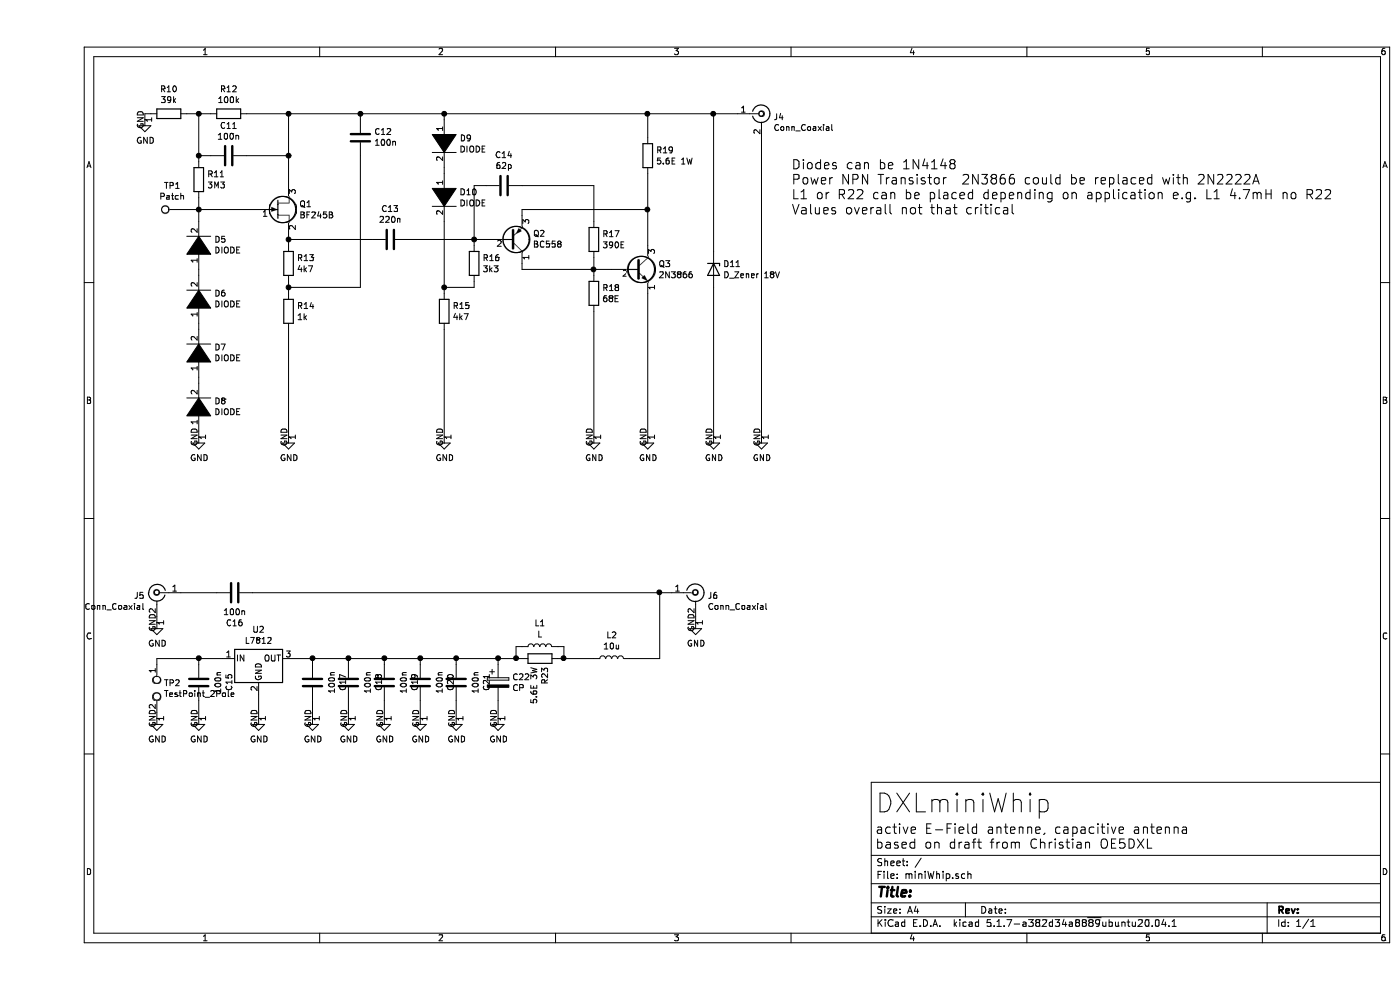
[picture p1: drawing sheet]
EESchema Schematic File Version 4
EELAYER 30 0
EELAYER END
$Descr A4 11693 8268
encoding utf-8
Sheet 1 1
Title ""
Date ""
Rev ""
Comp ""
Comment1 ""
Comment2 ""
Comment3 ""
Comment4 ""
$EndDescr
$Comp
L pspice:DIODE D5
U 1 1
P 1350 2050
F 0 "D5" V 1396 1922 50  0000 R CNN
F 1 "DIODE" V 1305 1922 50  0000 R CNN
F 2 "Diode_SMD:D_1206_3216Metric_Pad1.42x1.75mm_HandSolder" H 1350 2050 50  0001 C CNN
F 3 "~" H 1350 2050 50  0001 C CNN
	1    1350 2050
	0    -1   -1   0   
$EndComp
$Comp
L Device:R R11
U 1 1
P 1350 1500
F 0 "R11" H 1420 1546 50  0000 L CNN
F 1 "3M3" H 1420 1455 50  0000 L CNN
F 2 "Resistor_SMD:R_0603_1608Metric_Pad0.98x0.95mm_HandSolder" V 1280 1500 50  0001 C CNN
F 3 "~" H 1350 1500 50  0001 C CNN
	1    1350 1500
	1    0    0    -1  
$EndComp
$Comp
L Device:C C11
U 1 1
P 1600 1300
F 0 "C11" V 1348 1300 50  0000 C CNN
F 1 "100n" V 1439 1300 50  0000 C CNN
F 2 "Capacitor_SMD:C_0603_1608Metric_Pad1.08x0.95mm_HandSolder" H 1638 1150 50  0001 C CNN
F 3 "~" H 1600 1300 50  0001 C CNN
	1    1600 1300
	0    1    1    0   
$EndComp
$Comp
L Device:D_Zener D11
U 1 1
P 5650 2250
F 0 "D11" V 5604 2330 50  0000 L CNN
F 1 "D_Zener 18V" V 5695 2330 50  0000 L CNN
F 2 "Diode_SMD:D_1206_3216Metric_Pad1.42x1.75mm_HandSolder" H 5650 2250 50  0001 C CNN
F 3 "~" H 5650 2250 50  0001 C CNN
	1    5650 2250
	0    1    1    0   
$EndComp
$Comp
L Connector:Conn_Coaxial J4
U 1 1
P 6050 950
F 0 "J4" H 6150 925 50  0000 L CNN
F 1 "Conn_Coaxial" H 6150 834 50  0000 L CNN
F 2 "Connector_Coaxial:SMA_Amphenol_132289_EdgeMount" H 6050 950 50  0001 C CNN
F 3 " ~" H 6050 950 50  0001 C CNN
	1    6050 950 
	1    0    0    -1  
$EndComp
$Comp
L Connector:TestPoint TP1
U 1 1
P 1200 1750
F 0 "TP1" V 1395 1822 50  0000 C CNN
F 1 "Patch" V 1304 1822 50  0000 C CNN
F 2 "TestPoint:TestPoint_Loop_D2.60mm_Drill1.6mm_Beaded" H 1400 1750 50  0001 C CNN
F 3 "~" H 1400 1750 50  0001 C CNN
	1    1200 1750
	0    -1   -1   0   
$EndComp
$Comp
L power:GND #PWR0113
U 1 1
P 1350 3650
F 0 "#PWR0113" H 1350 3400 50  0001 C CNN
F 1 "GND" H 1355 3477 50  0000 C CNN
F 2 "" H 1350 3650 50  0001 C CNN
F 3 "" H 1350 3650 50  0001 C CNN
	1    1350 3650
	1    0    0    -1  
$EndComp
$Comp
L pspice:DIODE D6
U 1 1
P 1350 2500
F 0 "D6" V 1396 2372 50  0000 R CNN
F 1 "DIODE" V 1305 2372 50  0000 R CNN
F 2 "Diode_SMD:D_1206_3216Metric_Pad1.42x1.75mm_HandSolder" H 1350 2500 50  0001 C CNN
F 3 "~" H 1350 2500 50  0001 C CNN
	1    1350 2500
	0    -1   -1   0   
$EndComp
$Comp
L pspice:DIODE D7
U 1 1
P 1350 2950
F 0 "D7" V 1396 2822 50  0000 R CNN
F 1 "DIODE" V 1305 2822 50  0000 R CNN
F 2 "Diode_SMD:D_1206_3216Metric_Pad1.42x1.75mm_HandSolder" H 1350 2950 50  0001 C CNN
F 3 "~" H 1350 2950 50  0001 C CNN
	1    1350 2950
	0    -1   -1   0   
$EndComp
$Comp
L pspice:DIODE D8
U 1 1
P 1350 3400
F 0 "D8" V 1396 3272 50  0000 R CNN
F 1 "DIODE" V 1305 3272 50  0000 R CNN
F 2 "Diode_SMD:D_1206_3216Metric_Pad1.42x1.75mm_HandSolder" H 1350 3400 50  0001 C CNN
F 3 "~" H 1350 3400 50  0001 C CNN
	1    1350 3400
	0    -1   -1   0   
$EndComp
$Comp
L pspice:DIODE D10
U 1 1
P 3400 1650
F 0 "D10" V 3354 1778 50  0000 L CNN
F 1 "DIODE" V 3445 1778 50  0000 L CNN
F 2 "Diode_SMD:D_1206_3216Metric_Pad1.42x1.75mm_HandSolder" H 3400 1650 50  0001 C CNN
F 3 "~" H 3400 1650 50  0001 C CNN
	1    3400 1650
	0    1    1    0   
$EndComp
$Comp
L pspice:DIODE D9
U 1 1
P 3400 1200
F 0 "D9" V 3354 1328 50  0000 L CNN
F 1 "DIODE" V 3445 1328 50  0000 L CNN
F 2 "Diode_SMD:D_1206_3216Metric_Pad1.42x1.75mm_HandSolder" H 3400 1200 50  0001 C CNN
F 3 "~" H 3400 1200 50  0001 C CNN
	1    3400 1200
	0    1    1    0   
$EndComp
$Comp
L Device:R R10
U 1 1
P 1100 950
F 0 "R10" V 893 950 50  0000 C CNN
F 1 "39k" V 984 950 50  0000 C CNN
F 2 "Resistor_SMD:R_0603_1608Metric_Pad0.98x0.95mm_HandSolder" V 1030 950 50  0001 C CNN
F 3 "~" H 1100 950 50  0001 C CNN
	1    1100 950 
	0    1    1    0   
$EndComp
$Comp
L Device:R R12
U 1 1
P 1600 950
F 0 "R12" V 1393 950 50  0000 C CNN
F 1 "100k" V 1484 950 50  0000 C CNN
F 2 "Resistor_SMD:R_0603_1608Metric_Pad0.98x0.95mm_HandSolder" V 1530 950 50  0001 C CNN
F 3 "~" H 1600 950 50  0001 C CNN
	1    1600 950 
	0    1    1    0   
$EndComp
$Comp
L power:GND #PWR0114
U 1 1
P 900 1000
F 0 "#PWR0114" H 900 750 50  0001 C CNN
F 1 "GND" H 905 827 50  0000 C CNN
F 2 "" H 900 1000 50  0001 C CNN
F 3 "" H 900 1000 50  0001 C CNN
	1    900  1000
	1    0    0    -1  
$EndComp
$Comp
L power:GND #PWR0115
U 1 1
P 2100 3650
F 0 "#PWR0115" H 2100 3400 50  0001 C CNN
F 1 "GND" H 2105 3477 50  0000 C CNN
F 2 "" H 2100 3650 50  0001 C CNN
F 3 "" H 2100 3650 50  0001 C CNN
	1    2100 3650
	1    0    0    -1  
$EndComp
$Comp
L power:GND #PWR0116
U 1 1
P 3400 3650
F 0 "#PWR0116" H 3400 3400 50  0001 C CNN
F 1 "GND" H 3405 3477 50  0000 C CNN
F 2 "" H 3400 3650 50  0001 C CNN
F 3 "" H 3400 3650 50  0001 C CNN
	1    3400 3650
	1    0    0    -1  
$EndComp
$Comp
L power:GND #PWR0117
U 1 1
P 4650 3650
F 0 "#PWR0117" H 4650 3400 50  0001 C CNN
F 1 "GND" H 4655 3477 50  0000 C CNN
F 2 "" H 4650 3650 50  0001 C CNN
F 3 "" H 4650 3650 50  0001 C CNN
	1    4650 3650
	1    0    0    -1  
$EndComp
$Comp
L power:GND #PWR0118
U 1 1
P 5100 3650
F 0 "#PWR0118" H 5100 3400 50  0001 C CNN
F 1 "GND" H 5105 3477 50  0000 C CNN
F 2 "" H 5100 3650 50  0001 C CNN
F 3 "" H 5100 3650 50  0001 C CNN
	1    5100 3650
	1    0    0    -1  
$EndComp
$Comp
L power:GND #PWR0119
U 1 1
P 5650 3650
F 0 "#PWR0119" H 5650 3400 50  0001 C CNN
F 1 "GND" H 5655 3477 50  0000 C CNN
F 2 "" H 5650 3650 50  0001 C CNN
F 3 "" H 5650 3650 50  0001 C CNN
	1    5650 3650
	1    0    0    -1  
$EndComp
$Comp
L Device:C C12
U 1 1
P 2700 1150
F 0 "C12" H 2585 1104 50  0000 R CNN
F 1 "100n" H 2585 1195 50  0000 R CNN
F 2 "Capacitor_SMD:C_0603_1608Metric_Pad1.08x0.95mm_HandSolder" H 2738 1000 50  0001 C CNN
F 3 "~" H 2700 1150 50  0001 C CNN
	1    2700 1150
	-1   0    0    1   
$EndComp
$Comp
L Device:R R19
U 1 1
P 5100 1300
F 0 "R19" H 5170 1346 50  0000 L CNN
F 1 "5.6E 1W" H 5170 1255 50  0000 L CNN
F 2 "Resistor_THT:R_Axial_DIN0617_L17.0mm_D6.0mm_P7.62mm_Vertical" V 5030 1300 50  0001 C CNN
F 3 "~" H 5100 1300 50  0001 C CNN
	1    5100 1300
	1    0    0    -1  
$EndComp
$Comp
L Device:R R14
U 1 1
P 2100 2600
F 0 "R14" H 2170 2646 50  0000 L CNN
F 1 "1k" H 2170 2555 50  0000 L CNN
F 2 "Resistor_SMD:R_0603_1608Metric_Pad0.98x0.95mm_HandSolder" V 2030 2600 50  0001 C CNN
F 3 "~" H 2100 2600 50  0001 C CNN
	1    2100 2600
	1    0    0    -1  
$EndComp
$Comp
L Device:R R13
U 1 1
P 2100 2200
F 0 "R13" H 2170 2246 50  0000 L CNN
F 1 "4k7" H 2170 2155 50  0000 L CNN
F 2 "Resistor_SMD:R_0603_1608Metric_Pad0.98x0.95mm_HandSolder" V 2030 2200 50  0001 C CNN
F 3 "~" H 2100 2200 50  0001 C CNN
	1    2100 2200
	1    0    0    -1  
$EndComp
$Comp
L Device:R R15
U 1 1
P 3400 2600
F 0 "R15" H 3470 2646 50  0000 L CNN
F 1 "4k7" H 3470 2555 50  0000 L CNN
F 2 "Resistor_SMD:R_0603_1608Metric_Pad0.98x0.95mm_HandSolder" V 3330 2600 50  0001 C CNN
F 3 "~" H 3400 2600 50  0001 C CNN
	1    3400 2600
	1    0    0    -1  
$EndComp
$Comp
L Device:R R16
U 1 1
P 3650 2200
F 0 "R16" H 3720 2246 50  0000 L CNN
F 1 "3k3" H 3720 2155 50  0000 L CNN
F 2 "Resistor_SMD:R_0603_1608Metric_Pad0.98x0.95mm_HandSolder" V 3580 2200 50  0001 C CNN
F 3 "~" H 3650 2200 50  0001 C CNN
	1    3650 2200
	1    0    0    -1  
$EndComp
$Comp
L Device:R R18
U 1 1
P 4650 2450
F 0 "R18" H 4720 2496 50  0000 L CNN
F 1 "68E" H 4720 2405 50  0000 L CNN
F 2 "Resistor_SMD:R_0603_1608Metric_Pad0.98x0.95mm_HandSolder" V 4580 2450 50  0001 C CNN
F 3 "~" H 4650 2450 50  0001 C CNN
	1    4650 2450
	1    0    0    -1  
$EndComp
$Comp
L Device:R R17
U 1 1
P 4650 2000
F 0 "R17" H 4720 2046 50  0000 L CNN
F 1 "390E" H 4720 1955 50  0000 L CNN
F 2 "Resistor_SMD:R_0603_1608Metric_Pad0.98x0.95mm_HandSolder" V 4580 2000 50  0001 C CNN
F 3 "~" H 4650 2000 50  0001 C CNN
	1    4650 2000
	1    0    0    -1  
$EndComp
Wire Wire Line
	1350 3650 1350 3600
Wire Wire Line
	1350 3200 1350 3150
Wire Wire Line
	1350 2750 1350 2700
Wire Wire Line
	1350 2300 1350 2250
Wire Wire Line
	1350 1850 1350 1750
Wire Wire Line
	1350 1750 1200 1750
Connection ~ 1350 1750
Wire Wire Line
	1350 1750 1350 1650
Wire Wire Line
	1450 1300 1350 1300
Wire Wire Line
	1350 1300 1350 1350
Wire Wire Line
	1350 1300 1350 950 
Wire Wire Line
	1350 950  1250 950 
Connection ~ 1350 1300
Wire Wire Line
	1350 950  1450 950 
Connection ~ 1350 950 
Wire Wire Line
	950  950  900  950 
Wire Wire Line
	900  950  900  1000
Wire Wire Line
	3400 1400 3400 1450
$Comp
L Device:Q_PNP_CBE Q2
U 1 1
P 3950 2000
F 0 "Q2" H 4141 1954 50  0000 L CNN
F 1 "BC558" H 4141 2045 50  0000 L CNN
F 2 "Package_TO_SOT_THT:TO-92" H 4150 2100 50  0001 C CNN
F 3 "~" H 3950 2000 50  0001 C CNN
	1    3950 2000
	1    0    0    1   
$EndComp
$Comp
L Device:Q_NPN_EBC Q3
U 1 1
P 5000 2250
F 0 "Q3" H 5190 2296 50  0000 L CNN
F 1 "2N3866" H 5190 2205 50  0000 L CNN
F 2 "Package_TO_SOT_THT:TO-39-3" H 5200 2350 50  0001 C CNN
F 3 "~" H 5000 2250 50  0001 C CNN
	1    5000 2250
	1    0    0    -1  
$EndComp
$Comp
L Device:C C13
U 1 1
P 2950 2000
F 0 "C13" V 3202 2000 50  0000 C CNN
F 1 "220n" V 3111 2000 50  0000 C CNN
F 2 "Capacitor_SMD:C_0603_1608Metric_Pad1.08x0.95mm_HandSolder" H 2988 1850 50  0001 C CNN
F 3 "~" H 2950 2000 50  0001 C CNN
	1    2950 2000
	0    -1   -1   0   
$EndComp
Wire Wire Line
	1800 1750 1350 1750
Wire Wire Line
	2100 1550 2100 1300
Wire Wire Line
	2100 950  1750 950 
Wire Wire Line
	1750 1300 2100 1300
Connection ~ 2100 1300
Wire Wire Line
	2100 1300 2100 950 
Wire Wire Line
	2100 1950 2100 2000
Wire Wire Line
	2100 2350 2100 2400
Wire Wire Line
	2100 2400 2700 2400
Connection ~ 2100 2400
Wire Wire Line
	2100 2400 2100 2450
Wire Wire Line
	2100 950  2700 950 
Wire Wire Line
	2700 950  2700 1000
Connection ~ 2100 950 
Wire Wire Line
	2700 1300 2700 2400
Wire Wire Line
	2100 2000 2800 2000
Connection ~ 2100 2000
Wire Wire Line
	2100 2000 2100 2050
$Comp
L Device:C C14
U 1 1
P 3900 1550
F 0 "C14" V 4152 1550 50  0000 C CNN
F 1 "62p" V 4061 1550 50  0000 C CNN
F 2 "Capacitor_SMD:C_0603_1608Metric_Pad1.08x0.95mm_HandSolder" H 3938 1400 50  0001 C CNN
F 3 "~" H 3900 1550 50  0001 C CNN
	1    3900 1550
	0    -1   -1   0   
$EndComp
Wire Wire Line
	3400 1850 3400 2400
Connection ~ 3400 2400
Wire Wire Line
	3400 2400 3400 2450
Wire Wire Line
	3650 2400 3650 2350
Wire Wire Line
	3400 2400 3650 2400
Wire Wire Line
	3100 2000 3650 2000
Wire Wire Line
	3650 2050 3650 2000
Connection ~ 3650 2000
Wire Wire Line
	3650 2000 3750 2000
Wire Wire Line
	3650 2000 3650 1550
Wire Wire Line
	3650 1550 3750 1550
Wire Wire Line
	2700 950  3400 950 
Connection ~ 2700 950 
$Comp
L power:GND #PWR0120
U 1 1
P 6050 3650
F 0 "#PWR0120" H 6050 3400 50  0001 C CNN
F 1 "GND" H 6055 3477 50  0000 C CNN
F 2 "" H 6050 3650 50  0001 C CNN
F 3 "" H 6050 3650 50  0001 C CNN
	1    6050 3650
	1    0    0    -1  
$EndComp
Wire Wire Line
	3400 1000 3400 950 
Connection ~ 3400 950 
Wire Wire Line
	3400 950  5100 950 
Wire Wire Line
	4050 2200 4050 2250
Wire Wire Line
	4050 1550 4650 1550
Wire Wire Line
	4650 1550 4650 1850
Wire Wire Line
	4650 2150 4650 2250
Wire Wire Line
	4050 2250 4650 2250
Connection ~ 4650 2250
Wire Wire Line
	4650 2250 4650 2300
Wire Wire Line
	4650 2250 4800 2250
Wire Wire Line
	5100 1150 5100 950 
Connection ~ 5100 950 
Wire Wire Line
	5100 950  5650 950 
Wire Wire Line
	5100 2050 5100 1750
Wire Wire Line
	2100 2750 2100 3650
Wire Wire Line
	3400 2750 3400 3650
Wire Wire Line
	4650 2600 4650 3650
Wire Wire Line
	5100 2450 5100 3650
Wire Wire Line
	5650 2400 5650 3650
Wire Wire Line
	5650 2100 5650 950 
Connection ~ 5650 950 
Wire Wire Line
	5650 950  5850 950 
Wire Wire Line
	6050 1150 6050 3650
Wire Wire Line
	4050 1800 4050 1750
Wire Wire Line
	4050 1750 5100 1750
Connection ~ 5100 1750
Wire Wire Line
	5100 1750 5100 1450
$Comp
L Connector:Conn_Coaxial J6
U 1 1
P 5500 4950
F 0 "J6" H 5600 4925 50  0000 L CNN
F 1 "Conn_Coaxial" H 5600 4834 50  0000 L CNN
F 2 "Connector_Coaxial:SMA_Amphenol_132289_EdgeMount" H 5500 4950 50  0001 C CNN
F 3 " ~" H 5500 4950 50  0001 C CNN
	1    5500 4950
	1    0    0    -1  
$EndComp
$Comp
L Connector:Conn_Coaxial J5
U 1 1
P 1000 4950
F 0 "J5" H 1100 4925 50  0000 L CNN
F 1 "Conn_Coaxial" H 1100 4834 50  0000 L CNN
F 2 "Connector_Coaxial:SMA_Amphenol_132289_EdgeMount" H 1000 4950 50  0001 C CNN
F 3 " ~" H 1000 4950 50  0001 C CNN
	1    1000 4950
	-1   0    0    -1  
$EndComp
$Comp
L power:GND #PWR0108
U 1 1
P 1000 5200
F 0 "#PWR0108" H 1000 4950 50  0001 C CNN
F 1 "GND" H 1005 5027 50  0000 C CNN
F 2 "" H 1000 5200 50  0001 C CNN
F 3 "" H 1000 5200 50  0001 C CNN
	1    1000 5200
	1    0    0    -1  
$EndComp
$Comp
L power:GND #PWR0121
U 1 1
P 5500 5200
F 0 "#PWR0121" H 5500 4950 50  0001 C CNN
F 1 "GND" H 5505 5027 50  0000 C CNN
F 2 "" H 5500 5200 50  0001 C CNN
F 3 "" H 5500 5200 50  0001 C CNN
	1    5500 5200
	1    0    0    -1  
$EndComp
$Comp
L Regulator_Linear:L7812 U2
U 1 1
P 1850 5500
F 0 "U2" H 1850 5742 50  0000 C CNN
F 1 "L7812" H 1850 5651 50  0000 C CNN
F 2 "Package_TO_SOT_THT:TO-220-3_Vertical" H 1875 5350 50  0001 L CIN
F 3 "http://www.st.com/content/ccc/resource/technical/document/datasheet/41/4f/b3/b0/12/d4/47/88/CD00000444.pdf/files/CD00000444.pdf/jcr:content/translations/en.CD00000444.pdf" H 1850 5450 50  0001 C CNN
	1    1850 5500
	1    0    0    -1  
$EndComp
$Comp
L Connector:TestPoint_2Pole TP2
U 1 1
P 1000 5750
F 0 "TP2" V 954 5808 50  0000 L CNN
F 1 "TestPoint_2Pole" V 1045 5808 50  0000 L CNN
F 2 "TestPoint:TestPoint_2Pads_Pitch2.54mm_Drill0.8mm" H 1000 5750 50  0001 C CNN
F 3 "~" H 1000 5750 50  0001 C CNN
	1    1000 5750
	0    1    1    0   
$EndComp
$Comp
L Device:C C15
U 1 1
P 1350 5700
F 0 "C15" V 1602 5700 50  0000 C CNN
F 1 "100n" V 1511 5700 50  0000 C CNN
F 2 "Capacitor_SMD:C_0603_1608Metric_Pad1.08x0.95mm_HandSolder" H 1388 5550 50  0001 C CNN
F 3 "~" H 1350 5700 50  0001 C CNN
	1    1350 5700
	1    0    0    -1  
$EndComp
$Comp
L Device:C C17
U 1 1
P 2300 5700
F 0 "C17" V 2552 5700 50  0000 C CNN
F 1 "100n" V 2461 5700 50  0000 C CNN
F 2 "Capacitor_SMD:C_0603_1608Metric_Pad1.08x0.95mm_HandSolder" H 2338 5550 50  0001 C CNN
F 3 "~" H 2300 5700 50  0001 C CNN
	1    2300 5700
	1    0    0    -1  
$EndComp
$Comp
L Device:C C18
U 1 1
P 2600 5700
F 0 "C18" V 2852 5700 50  0000 C CNN
F 1 "100n" V 2761 5700 50  0000 C CNN
F 2 "Capacitor_SMD:C_0603_1608Metric_Pad1.08x0.95mm_HandSolder" H 2638 5550 50  0001 C CNN
F 3 "~" H 2600 5700 50  0001 C CNN
	1    2600 5700
	1    0    0    -1  
$EndComp
$Comp
L Device:C C19
U 1 1
P 2900 5700
F 0 "C19" V 3152 5700 50  0000 C CNN
F 1 "100n" V 3061 5700 50  0000 C CNN
F 2 "Capacitor_SMD:C_0603_1608Metric_Pad1.08x0.95mm_HandSolder" H 2938 5550 50  0001 C CNN
F 3 "~" H 2900 5700 50  0001 C CNN
	1    2900 5700
	1    0    0    -1  
$EndComp
$Comp
L Device:C C20
U 1 1
P 3200 5700
F 0 "C20" V 3452 5700 50  0000 C CNN
F 1 "100n" V 3361 5700 50  0000 C CNN
F 2 "Capacitor_SMD:C_0603_1608Metric_Pad1.08x0.95mm_HandSolder" H 3238 5550 50  0001 C CNN
F 3 "~" H 3200 5700 50  0001 C CNN
	1    3200 5700
	1    0    0    -1  
$EndComp
$Comp
L Device:C C21
U 1 1
P 3500 5700
F 0 "C21" V 3752 5700 50  0000 C CNN
F 1 "100n" V 3661 5700 50  0000 C CNN
F 2 "Capacitor_SMD:C_0603_1608Metric_Pad1.08x0.95mm_HandSolder" H 3538 5550 50  0001 C CNN
F 3 "~" H 3500 5700 50  0001 C CNN
	1    3500 5700
	1    0    0    -1  
$EndComp
$Comp
L Device:CP C22
U 1 1
P 3850 5700
F 0 "C22" H 3968 5746 50  0000 L CNN
F 1 "CP" H 3968 5655 50  0000 L CNN
F 2 "Capacitor_SMD:CP_Elec_10x10" H 3888 5550 50  0001 C CNN
F 3 "~" H 3850 5700 50  0001 C CNN
	1    3850 5700
	1    0    0    -1  
$EndComp
$Comp
L Device:R R23
U 1 1
P 4200 5500
F 0 "R23" H 4270 5546 50  0000 L CNN
F 1 "5.6E 3W" H 4270 5455 50  0000 L CNN
F 2 "Resistor_THT:R_Axial_DIN0617_L17.0mm_D6.0mm_P7.62mm_Vertical" V 4130 5500 50  0001 C CNN
F 3 "~" H 4200 5500 50  0001 C CNN
	1    4200 5500
	0    1    1    0   
$EndComp
$Comp
L Device:L L1
U 1 1
P 4200 5400
F 0 "L1" V 4390 5400 50  0000 C CNN
F 1 "L" V 4299 5400 50  0000 C CNN
F 2 "Inductor_SMD:L_12x12mm_H8mm" H 4200 5400 50  0001 C CNN
F 3 "~" H 4200 5400 50  0001 C CNN
	1    4200 5400
	0    -1   -1   0   
$EndComp
Wire Wire Line
	1000 5500 1000 5550
Wire Wire Line
	1350 5550 1350 5500
Connection ~ 1350 5500
Wire Wire Line
	1350 5500 1000 5500
Wire Wire Line
	3850 5500 3850 5550
Wire Wire Line
	3500 5550 3500 5500
Connection ~ 3500 5500
Wire Wire Line
	3500 5500 3850 5500
Wire Wire Line
	3200 5550 3200 5500
Connection ~ 3200 5500
Wire Wire Line
	3200 5500 3500 5500
Wire Wire Line
	2900 5550 2900 5500
Connection ~ 2900 5500
Wire Wire Line
	2900 5500 3200 5500
Wire Wire Line
	2600 5550 2600 5500
Connection ~ 2600 5500
Wire Wire Line
	2600 5500 2900 5500
Wire Wire Line
	2300 5550 2300 5500
Connection ~ 2300 5500
Wire Wire Line
	2300 5500 2600 5500
Wire Wire Line
	4050 5400 4000 5400
Connection ~ 3850 5500
Wire Wire Line
	4350 5500 4400 5500
Wire Wire Line
	4400 5500 4400 5400
Wire Wire Line
	4400 5400 4350 5400
$Comp
L power:GND #PWR0122
U 1 1
P 1000 6000
F 0 "#PWR0122" H 1000 5750 50  0001 C CNN
F 1 "GND" H 1005 5827 50  0000 C CNN
F 2 "" H 1000 6000 50  0001 C CNN
F 3 "" H 1000 6000 50  0001 C CNN
	1    1000 6000
	1    0    0    -1  
$EndComp
$Comp
L power:GND #PWR0123
U 1 1
P 1350 6000
F 0 "#PWR0123" H 1350 5750 50  0001 C CNN
F 1 "GND" H 1355 5827 50  0000 C CNN
F 2 "" H 1350 6000 50  0001 C CNN
F 3 "" H 1350 6000 50  0001 C CNN
	1    1350 6000
	1    0    0    -1  
$EndComp
$Comp
L power:GND #PWR0124
U 1 1
P 2300 6000
F 0 "#PWR0124" H 2300 5750 50  0001 C CNN
F 1 "GND" H 2305 5827 50  0000 C CNN
F 2 "" H 2300 6000 50  0001 C CNN
F 3 "" H 2300 6000 50  0001 C CNN
	1    2300 6000
	1    0    0    -1  
$EndComp
$Comp
L power:GND #PWR0125
U 1 1
P 2600 6000
F 0 "#PWR0125" H 2600 5750 50  0001 C CNN
F 1 "GND" H 2605 5827 50  0000 C CNN
F 2 "" H 2600 6000 50  0001 C CNN
F 3 "" H 2600 6000 50  0001 C CNN
	1    2600 6000
	1    0    0    -1  
$EndComp
$Comp
L power:GND #PWR0126
U 1 1
P 2900 6000
F 0 "#PWR0126" H 2900 5750 50  0001 C CNN
F 1 "GND" H 2905 5827 50  0000 C CNN
F 2 "" H 2900 6000 50  0001 C CNN
F 3 "" H 2900 6000 50  0001 C CNN
	1    2900 6000
	1    0    0    -1  
$EndComp
$Comp
L power:GND #PWR0127
U 1 1
P 3200 6000
F 0 "#PWR0127" H 3200 5750 50  0001 C CNN
F 1 "GND" H 3205 5827 50  0000 C CNN
F 2 "" H 3200 6000 50  0001 C CNN
F 3 "" H 3200 6000 50  0001 C CNN
	1    3200 6000
	1    0    0    -1  
$EndComp
$Comp
L power:GND #PWR0128
U 1 1
P 3500 6000
F 0 "#PWR0128" H 3500 5750 50  0001 C CNN
F 1 "GND" H 3505 5827 50  0000 C CNN
F 2 "" H 3500 6000 50  0001 C CNN
F 3 "" H 3500 6000 50  0001 C CNN
	1    3500 6000
	1    0    0    -1  
$EndComp
$Comp
L power:GND #PWR0129
U 1 1
P 3850 6000
F 0 "#PWR0129" H 3850 5750 50  0001 C CNN
F 1 "GND" H 3855 5827 50  0000 C CNN
F 2 "" H 3850 6000 50  0001 C CNN
F 3 "" H 3850 6000 50  0001 C CNN
	1    3850 6000
	1    0    0    -1  
$EndComp
$Comp
L Device:C C16
U 1 1
P 1650 4950
F 0 "C16" V 1902 4950 50  0000 C CNN
F 1 "100n" V 1811 4950 50  0000 C CNN
F 2 "Capacitor_SMD:C_0603_1608Metric_Pad1.08x0.95mm_HandSolder" H 1688 4800 50  0001 C CNN
F 3 "~" H 1650 4950 50  0001 C CNN
	1    1650 4950
	0    1    1    0   
$EndComp
Wire Wire Line
	1000 5150 1000 5200
Wire Wire Line
	1000 5950 1000 6000
Wire Wire Line
	5500 5150 5500 5200
Connection ~ 4400 5500
$Comp
L power:GND #PWR0130
U 1 1
P 1850 6000
F 0 "#PWR0130" H 1850 5750 50  0001 C CNN
F 1 "GND" H 1855 5827 50  0000 C CNN
F 2 "" H 1850 6000 50  0001 C CNN
F 3 "" H 1850 6000 50  0001 C CNN
	1    1850 6000
	1    0    0    -1  
$EndComp
Wire Wire Line
	4000 5400 4000 5500
Connection ~ 4000 5500
Wire Wire Line
	4000 5500 4050 5500
Wire Wire Line
	3850 5500 4000 5500
Wire Wire Line
	1200 4950 1500 4950
Wire Wire Line
	1350 5500 1550 5500
Wire Wire Line
	2150 5500 2300 5500
$Comp
L Device:L L2
U 1 1
P 4800 5500
F 0 "L2" V 4990 5500 50  0000 C CNN
F 1 "10u" V 4899 5500 50  0000 C CNN
F 2 "Inductor_SMD:L_2816_7142Metric_Pad3.20x4.45mm_HandSolder" H 4800 5500 50  0001 C CNN
F 3 "~" H 4800 5500 50  0001 C CNN
	1    4800 5500
	0    -1   -1   0   
$EndComp
Wire Wire Line
	5200 5500 5200 4950
Wire Wire Line
	5200 4950 5300 4950
Wire Wire Line
	1800 4950 5200 4950
Connection ~ 5200 4950
Wire Wire Line
	4400 5500 4650 5500
Wire Wire Line
	4950 5500 5200 5500
$Comp
L Device:Q_NJFET_GSD Q1
U 1 1
P 2000 1750
F 0 "Q1" H 2190 1796 50  0000 L CNN
F 1 "BF245B" H 2190 1705 50  0000 L CNN
F 2 "Package_TO_SOT_THT:TO-92" H 2200 1850 50  0001 C CNN
F 3 "~" H 2000 1750 50  0001 C CNN
	1    2000 1750
	1    0    0    -1  
$EndComp
Text Notes 6300 1800 0    79   ~ 0
Diodes can be 1N4148\nPower NPN Transistor  2N3866 could be replaced with 2N2222A\nL1 or R22 can be placed depending on application e.g. L1 4.7mH no R22\nValues overall not that critical
Text Notes 7000 6800 0    157  ~ 0
DXLminiWhip
Text Notes 7000 7100 0    79   ~ 0
active E-Field antenne, capacitive antenna \nbased on draft from Christian OE5DXL
Wire Wire Line
	1350 5850 1350 6000
Wire Wire Line
	1850 5800 1850 6000
Wire Wire Line
	2300 5850 2300 6000
Wire Wire Line
	2900 5850 2900 6000
Wire Wire Line
	3200 5850 3200 6000
Wire Wire Line
	3500 5850 3500 6000
Wire Wire Line
	3850 5850 3850 6000
Wire Wire Line
	2600 5850 2600 6000
$EndSCHEMATC
